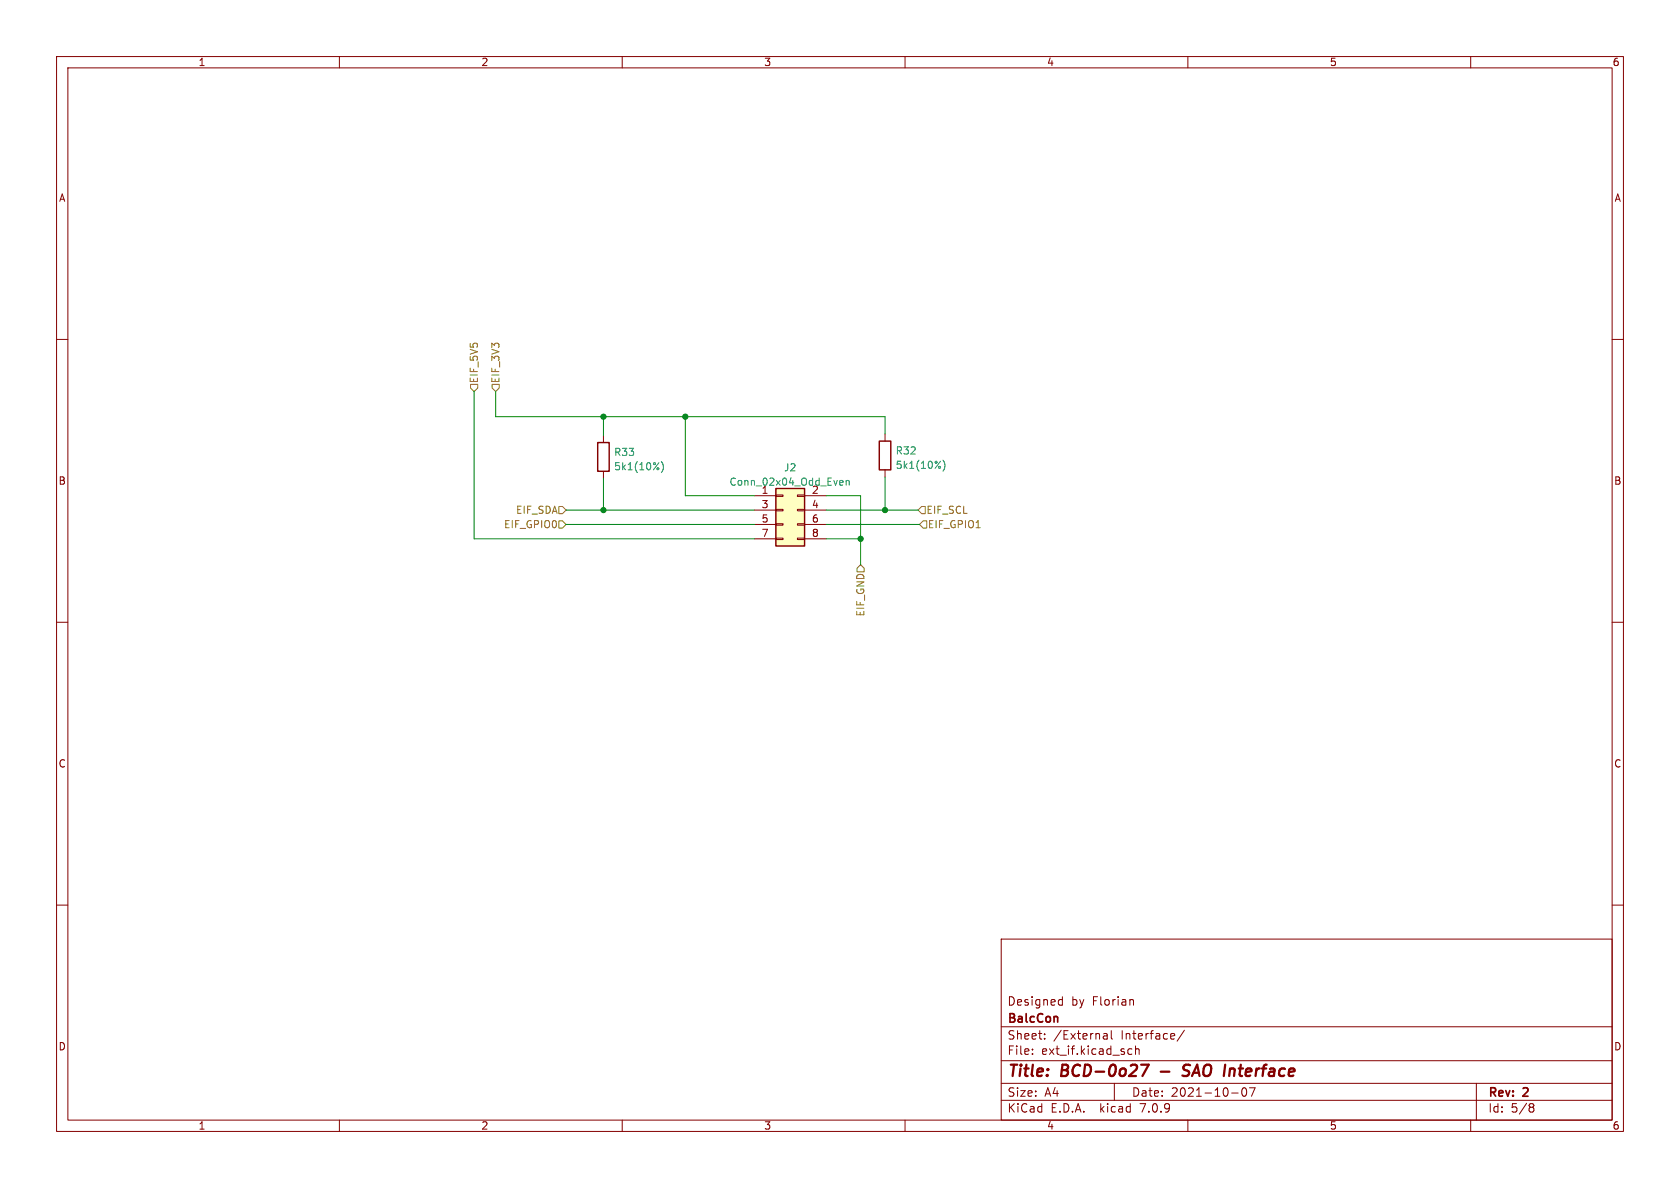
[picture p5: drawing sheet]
<svg xmlns="http://www.w3.org/2000/svg" width="297mm" height="210mm" viewBox="0 0 297 210" stroke-linecap="round" stroke-linejoin="round" font-family="sans-serif">
<g fill="none" stroke="#840000" stroke-width=".18">
<path d="M10 10h277v190h-277zM12 12h273v186h-273zM60 10v2M110 10v2M160 10v2M210 10v2M260 10v2M10 60h2M285 60h2M106.7 77v1.2M156.5 76.7v1.3M106.7 83.3v1.3"/>
<path d="M133.3 87.6h3.9M133.3 90.2h3.9M133.3 92.7h3.9M133.3 95.3h3.9M137.2 95.1h1.2v.3h-1.2zM137.2 92.6h1.2v.2h-1.2zM137.2 90h1.2v.3h-1.2zM137.2 87.5h1.2v.3h-1.2zM141 95.1h1.2v.3h-1.2zM141 92.6h1.2v.2h-1.2zM141 90h1.2v.3h-1.2zM141 87.5h1.2v.3h-1.2z"/>
<path d="M142.2 87.6h3.8M142.2 90.2h3.8M142.2 92.7h3.8M142.2 95.3h3.8M156.5 83.1v1.2M10 110h2M285 110h2M10 160h2M285 160h2M177 166h108v32h-108zM187.4 176.7l.4 .1M187.8 176.2v1.5"/>
<path d="M187.8 177.6l-.4 .1M200 176.7l.3 .1 .1 .1v.8M60 198v2M110 198v2M160 198v2M177 194.5h108M177 191.5h108M177 187.5h108M177 181.5h108M182.5 186.3v.1M182.5 185.5v.1M184.7 183.6v.1"/>
<path d="M184.7 182.8v.1M195 183.5l.2 .2 .5-.1M195.1 182.8h.6v.9M195.7 183.1h-.5l-.2 .2M196.5 182.2v1.3l.2 .2M197 191.5v3M199.5 186.3h.6M199.5 185.5h.6M200.7 185.5l.3-.1 .3 .1 .1 .9M200.7 184.9v1.5M209.4 182.1l-1.3 2M210 198v2"/>
<path d="M217.7 193.2h1.2M219.7 192.4l.2-.1a.81 .81 0 0 1 .6 .6 .81 .81 0 0 1-.3 .8l-.2 .1a.81 .81 0 0 1-.3-1.4zM220.9 192.3h1l-.7 1.5M260 198v2M261 191.5v6.5M270.6 195.1h.3l.3 .3-.3 .3M270.6 195.7h.3M270.9 195.7l.2 .2 .1 .4-.3 .3h-.3"/>
</g>
<path d="M201.7 188.2h1.4l-1.1 2M205.2 189.4h1.5M210.1 190a.85 .85 0 0 1-1.1 .1M210.1 188.2l-.7 .1a.46 .46 0 0 0-.2 .5 .46 .46 0 0 0 .3 .4l.6 .2" fill="none" stroke="#840000" stroke-width=".4"/>
<path d="M137.2 86.4h5v10.1h-5z" fill="#ffffc2" stroke="#ffffc2" stroke-width=".18"/>
<path d="M105.7 78.2h2v5.1h-2zM155.4 78h2.1v5.1h-2.1zM137.2 86.4h5v10.1h-5z" fill="none" stroke="#840000" stroke-width=".25"/>
<path d="M116.9 81.6a1.46 1.46 0 0 1 0 1.9M148.6 84.9l.4 .1v.2l-.6 .2M149 85.7l-.4 .1M149.6 85.1l.2-.2 .3 .1v.8M149.6 84.9v.9M166.7 81.3a1.46 1.46 0 0 1 0 2" fill="none" stroke="#008484" stroke-width=".18"/>
<path d="M83.2 67.9h1.3v.7l-.7 .6-.6-.6zM87 67.9h1.3v.7l-.7 .6-.6-.6zM98.8 92.1h.6l.7 .6-.7 .6h-.6zM98.8 89.5h.6l.7 .7-.7 .6h-.6zM152.1 99.8l.7 .7v.6h-1.3v-.6zM162.9 89.5h.7v1.3h-.7l-.6-.6zM163.2 92.1h.6v1.2h-.6l-.6-.6z" fill="none" stroke="#848400" stroke-width=".18"/>
<path d="M83.8 69.2v26.1h49.5M87.6 69.2v4.5h68.9v3M106.7 73.7v3.3M121.2 73.7v13.9h12.1M100.1 90.2h33.2M100.1 92.7h33.2M106.7 84.6v5.6M146 90.2h16.3M146 92.7h16.6M146 87.6h6.1v12.2M146 95.3h6.1M156.5 84.3v5.9" fill="none" stroke="#008400" stroke-width=".18"/>
<g fill="#008400" stroke="#008400" stroke-width=".18">
<circle cx="121.2" cy="73.7" r=".46"/>
<circle cx="156.5" cy="90.2" r=".46"/>
<circle cx="106.7" cy="90.2" r=".46"/>
<circle cx="106.7" cy="73.7" r=".46"/>
<circle cx="152.1" cy="95.3" r=".46"/>
</g>
<g font-size="2.8" fill="#840000">
<text x="178" y="190.9">Title:</text>
<text x="187.7" y="190.9">BCD-0o27</text>
<text x="210.8" y="190.9">SAO Interface</text>
</g>
<g font-size="2.1" fill="#840000">
<text x="178" y="178">Designed</text>
<text x="189.4" y="178">by</text>
<text x="193.2" y="178">Florian</text>
<text x="178" y="184">Sheet:</text>
<text x="178" y="181.2">BalcCon</text>
<text x="186.2" y="184">/External</text>
<text x="198.2" y="184">Interface/</text>
<text x="178" y="186.7">File:</text>
<text x="184.1" y="186.7">ext_if.kicad_sch</text>
<text x="178" y="196.9">KiCad</text>
<text x="178" y="194.1">Size:</text>
<text x="184.7" y="194.1">A4</text>
<text x="185.7" y="196.9">E.D.A.</text>
<text x="194.6" y="196.9">kicad</text>
<text x="200" y="194.1">Date:</text>
<text x="201.8" y="196.9">7.0.9</text>
<text x="207" y="194.1">2021-10-07</text>
<text x="263" y="194.3">Rev:</text>
<text x="263" y="196.9">Id:</text>
<text x="267.1" y="196.9">5/8</text>
<text x="269.4" y="194.3">2</text>
</g>
<g font-size="1.8" fill="#840000">
<text x="35" y="11.9">1</text>
<text x="85" y="11.9">2</text>
<text x="135" y="11.9">3</text>
<text x="185" y="11.9">4</text>
<text x="235" y="11.9">5</text>
<text x="285" y="11.9">6</text>
<text x="10.3" y="35.9">A</text>
<text x="285.3" y="35.9">A</text>
<text x="10.3" y="85.9">B</text>
<text x="134.5" y="89.9">3</text>
<text x="143.4" y="89.9">4</text>
<text x="285.3" y="85.9">B</text>
<text x="134.5" y="92.5">5</text>
<text x="134.5" y="95">7</text>
<text x="143.4" y="92.5">6</text>
<text x="143.4" y="95">8</text>
<text x="10.3" y="135.9">C</text>
<text x="285.3" y="135.9">C</text>
<text x="10.3" y="185.9">D</text>
<text x="285.3" y="185.9">D</text>
<text x="35" y="199.9">1</text>
<text x="85" y="199.9">2</text>
<text x="135" y="199.9">3</text>
<text x="185" y="199.9">4</text>
<text x="235" y="199.9">5</text>
<text x="285" y="199.9">6</text>
</g>
<g font-size="1.8" fill="#848400">
<text x="84.7" y="67.8" transform="rotate(-90 84.7 67.8)">EIF_5V5</text>
<text x="88.5" y="67.8" transform="rotate(-90 88.5 67.8)">EIF_3V3</text>
<text x="89" y="93.6">EIF_GPIO0</text>
<text x="91.1" y="91">EIF_SDA</text>
<text x="163.7" y="91">EIF_SCL</text>
<text x="163.9" y="93.6">EIF_GPIO1</text>
<text x="153" y="109.1" transform="rotate(-90 153 109.1)">EIF_GND</text>
</g>
<g font-size="1.8" fill="#008484">
<text x="108.5" y="83.3">5k1(10%)</text>
<text x="108.5" y="80.8">R33</text>
<text x="138.5" y="83.5">J2</text>
<text x="158.3" y="83.1">5k1(10%)</text>
<text x="158.3" y="80.5">R32</text>
<text x="128.9" y="86.1">Conn_02x04_Odd_Even</text>
<text x="134.5" y="87.4">1</text>
<text x="143.4" y="87.4">2</text>
</g>
</svg>
